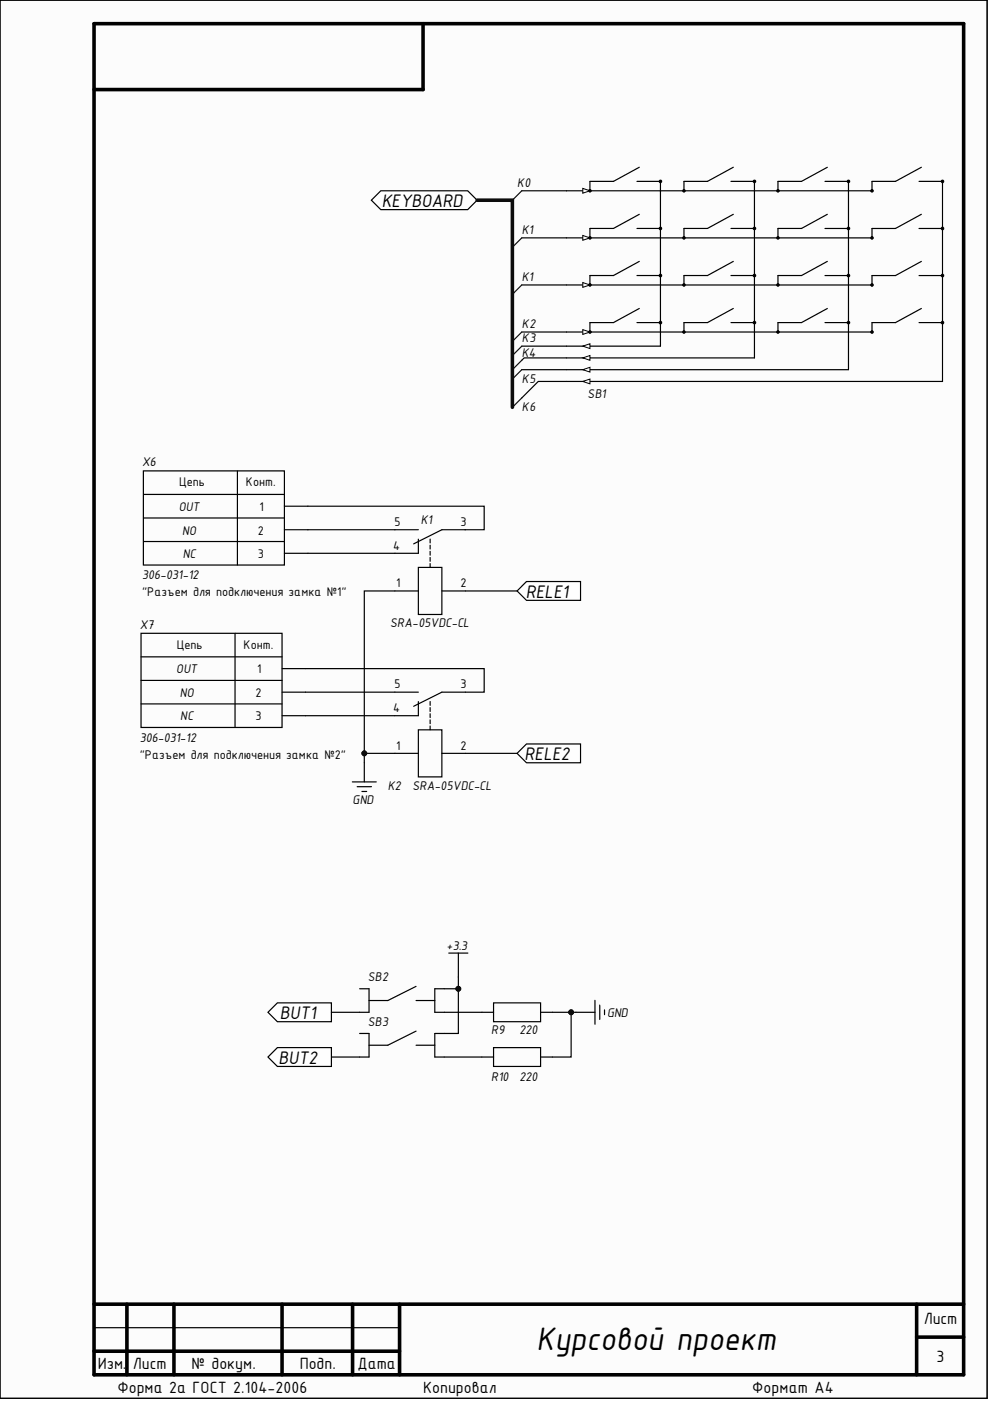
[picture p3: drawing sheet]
<svg xmlns="http://www.w3.org/2000/svg" width="210mm" height="297mm" viewBox="0 0 210 297" stroke-linecap="round" stroke-linejoin="round" font-family="sans-serif">
<path d="M0 0h209.3v296.5h-209.3z" fill-rule="evenodd" fill="#fcfcfc"/>
<path d="M0 0h209.3v296.5h-209.3z" fill="none" stroke="#000" stroke-width=".21"/>
<path d="M0 0h209.3v296.5h-209.3z" fill-rule="evenodd" fill="#fcfcfc"/>
<path d="M0 0h209.3v296.5h-209.3z" fill="none" stroke="#000" stroke-width=".21"/>
<path d="M19.9 5h184.4v286.5h-184.4zM89.7 5v14h-69.8M19.9 276.5h184.4M26.9 276.5v15M36.9 276.5v15M59.8 276.5v15M74.8 276.5v15M84.7 276.5v15M194.3 276.5v15M19.9 286.5h64.8M194.3 283.5h10" fill="none" stroke="#000" stroke-width=".76"/>
<path d="M0 0h209.3v296.5h-209.3zM19.9 281.5h64.8" fill="none" stroke="#000" stroke-width=".25"/>
<path d="M110.6 40.5l-2 2M110.6 50.4l-2 2M110.6 60.4l-2 2M110.6 70.4l-2 2M110.6 73.4l-2 2M110.6 76.4l-2 2M110.6 78.4l-2 2M110.6 84.4l-2 2" fill="none" stroke="#0e0e0e" stroke-width=".25"/>
<path d="M80.7 40.5h18.5l2 2-2 1.9h-18.5l-2-1.9z" fill-rule="evenodd" fill="#fefefe"/>
<g fill="none" stroke="#000" stroke-width=".25">
<path d="M135.1 38.5h4.9v34.9h-14.9M135.5 35.5l-5.4 3h-5v2M155 38.5h5v37.4h-34.9M155.5 35.5l-5.5 3h-5v2M174.9 38.5h5v39.9h-54.8M175.4 35.5l-5.5 3h-5v2M194.9 38.5h4.9v42.4h-74.7M195.3 35.5l-5.4 3h-5v2h-64.8M80.7 40.5h18.5l2 2-2 1.9h-18.5l-2-1.9zM135.1 48.4h4.9M135.1 58.4h4.9M135.5 45.4l-5.4 3h-5v2"/>
<path d="M135.5 55.4l-5.4 3h-5v2h59.8v-2h5l5.4-3M155 48.4h5M155 58.4h5M155.5 45.4l-5.5 3h-5v2M155.5 55.4l-5.5 3h-5v2M174.9 48.4h5M174.9 58.4h5M175.4 45.4l-5.5 3h-5v2M175.4 55.4l-5.5 3h-5v2M194.9 48.4h4.9M194.9 58.4h4.9M195.3 45.4l-5.4 3h-5v2h-59.8"/>
<path d="M135.1 68.4h4.9M135.5 65.4l-5.4 3h-5v2h59.8v-2h5l5.4-3M155 68.4h5M155.5 65.4l-5.5 3h-5v2M174.9 68.4h5M175.4 65.4l-5.5 3h-5v2M194.9 68.4h4.9"/>
<circle cx="140" cy="38.5" r=".25"/>
<circle cx="160" cy="38.5" r=".25"/>
<circle cx="179.9" cy="38.5" r=".25"/>
<circle cx="199.8" cy="38.5" r=".25"/>
<circle cx="125.1" cy="40.5" r=".25"/>
<circle cx="125.1" cy="50.4" r=".25"/>
<circle cx="140" cy="58.4" r=".25"/>
<circle cx="140" cy="48.4" r=".25"/>
<circle cx="145" cy="40.5" r=".25"/>
<circle cx="145" cy="50.4" r=".25"/>
<circle cx="160" cy="58.4" r=".25"/>
<circle cx="160" cy="48.4" r=".25"/>
<circle cx="164.9" cy="40.5" r=".25"/>
<circle cx="164.9" cy="50.4" r=".25"/>
<circle cx="179.9" cy="48.4" r=".25"/>
<circle cx="179.9" cy="58.4" r=".25"/>
<circle cx="184.9" cy="40.5" r=".25"/>
<circle cx="184.9" cy="50.4" r=".25"/>
<circle cx="199.8" cy="48.4" r=".25"/>
<circle cx="199.8" cy="58.4" r=".25"/>
<circle cx="125.1" cy="60.4" r=".25"/>
<circle cx="125.1" cy="70.4" r=".25"/>
<circle cx="140" cy="68.4" r=".25"/>
<circle cx="145" cy="60.4" r=".25"/>
<circle cx="145" cy="70.4" r=".25"/>
<circle cx="160" cy="68.4" r=".25"/>
<circle cx="164.9" cy="60.4" r=".25"/>
<circle cx="164.9" cy="70.4" r=".25"/>
<circle cx="179.9" cy="68.4" r=".25"/>
<circle cx="184.9" cy="60.4" r=".25"/>
<circle cx="184.9" cy="70.4" r=".25"/>
<circle cx="199.8" cy="68.4" r=".25"/>
</g>
<g fill="#000">
<circle cx="140" cy="38.5" r=".25"/>
<circle cx="160" cy="38.5" r=".25"/>
<circle cx="179.9" cy="38.5" r=".25"/>
<circle cx="199.8" cy="38.5" r=".25"/>
<circle cx="125.1" cy="40.5" r=".25"/>
<circle cx="125.1" cy="50.4" r=".25"/>
<circle cx="140" cy="58.4" r=".25"/>
<circle cx="140" cy="48.4" r=".25"/>
<circle cx="145" cy="40.5" r=".25"/>
<circle cx="145" cy="50.4" r=".25"/>
<circle cx="160" cy="58.4" r=".25"/>
<circle cx="160" cy="48.4" r=".25"/>
<circle cx="164.9" cy="40.5" r=".25"/>
<circle cx="164.9" cy="50.4" r=".25"/>
<circle cx="179.9" cy="48.4" r=".25"/>
<circle cx="179.9" cy="58.4" r=".25"/>
<circle cx="184.9" cy="40.5" r=".25"/>
<circle cx="184.9" cy="50.4" r=".25"/>
<circle cx="199.8" cy="48.4" r=".25"/>
<circle cx="199.8" cy="58.4" r=".25"/>
<circle cx="125.1" cy="60.4" r=".25"/>
<circle cx="125.1" cy="70.4" r=".25"/>
<circle cx="140" cy="68.4" r=".25"/>
<circle cx="145" cy="60.4" r=".25"/>
<circle cx="145" cy="70.4" r=".25"/>
<circle cx="160" cy="68.4" r=".25"/>
<circle cx="164.9" cy="60.4" r=".25"/>
<circle cx="164.9" cy="70.4" r=".25"/>
<circle cx="179.9" cy="68.4" r=".25"/>
<circle cx="184.9" cy="60.4" r=".25"/>
<circle cx="184.9" cy="70.4" r=".25"/>
<circle cx="199.8" cy="68.4" r=".25"/>
</g>
<path d="M123.6 39.9l1.5 .6-1.5 .5z" fill="#fbfbfb"/>
<path d="M123.6 39.9l1.5 .6-1.5 .5z" fill="none" stroke="#000" stroke-width=".21"/>
<path d="M120.1 50.4h5" fill="none" stroke="#000" stroke-width=".25"/>
<path d="M123.6 49.9l1.5 .5-1.5 .5z" fill="#fbfbfb"/>
<path d="M123.6 49.9l1.5 .5-1.5 .5z" fill="none" stroke="#000" stroke-width=".21"/>
<path d="M120.1 60.4h5" fill="none" stroke="#000" stroke-width=".25"/>
<path d="M123.6 59.9l1.5 .5-1.5 .5z" fill="#fbfbfb"/>
<path d="M123.6 59.9l1.5 .5-1.5 .5z" fill="none" stroke="#000" stroke-width=".21"/>
<path d="M120.1 70.4h5" fill="none" stroke="#000" stroke-width=".25"/>
<path d="M123.6 69.9l1.5 .5-1.5 .5z" fill="#fbfbfb"/>
<path d="M123.6 69.9l1.5 .5-1.5 .5z" fill="none" stroke="#000" stroke-width=".21"/>
<path d="M120.1 73.4h5" fill="none" stroke="#000" stroke-width=".25"/>
<path d="M123.6 73.4l1.5-.5v1z" fill="#fbfbfb"/>
<path d="M123.6 73.4l1.5-.5v1z" fill="none" stroke="#000" stroke-width=".21"/>
<path d="M120.1 75.9h5" fill="none" stroke="#000" stroke-width=".25"/>
<path d="M123.6 75.9l1.5-.5v1z" fill="#fbfbfb"/>
<path d="M123.6 75.9l1.5-.5v1z" fill="none" stroke="#000" stroke-width=".21"/>
<path d="M120.1 78.4h5" fill="none" stroke="#000" stroke-width=".25"/>
<path d="M123.6 78.4l1.5-.5v1z" fill="#fbfbfb"/>
<path d="M123.6 78.4l1.5-.5v1z" fill="none" stroke="#000" stroke-width=".21"/>
<path d="M120.1 80.9h5" fill="none" stroke="#000" stroke-width=".25"/>
<path d="M123.6 80.9l1.5-.5v1z" fill="#fbfbfb"/>
<path d="M123.6 80.9l1.5-.5v1z" fill="none" stroke="#000" stroke-width=".21"/>
<g fill="none" stroke="#000" stroke-width=".25">
<path d="M30.4 99.8h29.9v20h-29.9zM50.3 99.8v20M30.4 104.8h29.9M30.4 109.8h29.9M30.4 114.8h29.9M60.3 107.3h5M60.3 112.3h5M60.3 117.3h5M83.7 112.3h5M88.7 114.3v3h-5M91.2 114.3v.8M91.2 115.6v.8"/>
<path d="M91.2 116.9v.8M91.2 118.2v.8M91.2 119.5v.8M98.7 112.3h-5l-6 3M29.9 134.3h29.9v19.9h-29.9zM29.9 139.3h29.9M49.8 134.3v19.9M83.7 125.3h5M88.7 120.3h5v10h-5zM93.7 125.3h5M29.9 144.3h29.9M29.9 149.2h29.9"/>
<path d="M59.8 151.7h5M59.8 146.8h5M59.8 141.8h5M83.7 159.7h5M83.7 146.8h5M88.7 154.7h5v10h-5zM88.7 148.7v3h-5M91.2 148.7v.8M91.2 150v.8M91.2 151.3v.8M91.2 152.6v.8M91.2 153.9v.8"/>
<path d="M93.7 159.7h5M98.7 146.8h-5l-6 2.9M74.7 165.8h5.1M75.7 166.8h3.1M76.7 167.8h1M77.2 161.7v4.1M76.2 209.6h2v5h-2M76.2 219.1h2v5h-2M88.2 209.1l-6 3h-4M88.2 212.1h4M88.2 218.6l-6 3h-4M94.2 209.6h-2v5h2"/>
<path d="M94.2 219.1h-2v5h2M95.2 202.1h4M97.2 202.1v5M102.2 214.6h2.4M104.6 212.6h10v4h-10zM114.6 214.6h2.5M122.1 214.6h4M126.1 212.1v5.1M127.2 213.1v3M128.2 214.1v1M88.2 221.6h4M102.2 224.1h2.4"/>
<path d="M104.6 222.1h10v4h-10zM114.6 224.1h2.5"/>
</g>
<path d="M111.6 123.3h11.5v4h-11.5l-2-2z" fill-rule="evenodd" fill="#fefefe"/>
<path d="M111.6 123.3h11.5v4h-11.5l-2-2z" fill="none" stroke="#000" stroke-width=".25"/>
<path d="M109.6 159.7l2-2h11.5v4h-11.5z" fill-rule="evenodd" fill="#fefefe"/>
<path d="M109.6 159.7l2-2h11.5v4h-11.5z" fill="none" stroke="#000" stroke-width=".25"/>
<path d="M58.8 212.6h11.5v4h-11.5l-2-2z" fill-rule="evenodd" fill="#fefefe"/>
<path d="M58.8 212.6h11.5v4h-11.5l-2-2z" fill="none" stroke="#000" stroke-width=".25"/>
<path d="M58.8 222.1h11.5v4h-11.5l-2-2z" fill-rule="evenodd" fill="#fefefe"/>
<path d="M117.1 214.6h5M58.8 222.1h11.5v4h-11.5l-2-2z" fill="none" stroke="#000" stroke-width=".25"/>
<circle cx="121.1" cy="214.6" r=".51" fill="#0e0e0e"/>
<circle cx="121.1" cy="214.6" r=".51" fill="none" stroke="#0e0e0e" stroke-width=".21"/>
<path d="M101.2 42.5h7.4v43.9" fill="none" stroke="#0e0e0e" stroke-width=".76"/>
<path d="M65.3 117.3h18.4M65.3 112.3h18.4M65.3 107.3h37.4v5h-4M64.8 151.7h18.9M64.8 146.8h18.9M64.8 141.8h37.9v5h-4M83.7 159.7h-6.5v2M70.3 214.6h5.9M70.3 224.1h5.9" fill="none" stroke="#000" stroke-width=".25"/>
<circle cx="77.2" cy="159.7" r=".51" fill="#0e0e0e"/>
<circle cx="77.2" cy="159.7" r=".51" fill="none" stroke="#0e0e0e" stroke-width=".21"/>
<path d="M83.7 125.3h-6.5v34.4" fill="none" stroke="#000" stroke-width=".25"/>
<circle cx="77.2" cy="159.7" r=".51" fill="#0e0e0e"/>
<circle cx="77.2" cy="159.7" r=".51" fill="none" stroke="#0e0e0e" stroke-width=".21"/>
<path d="M97.2 207.1v12h-3M94.2 224.1h8" fill="none" stroke="#000" stroke-width=".25"/>
<circle cx="97.2" cy="209.6" r=".51" fill="#0e0e0e"/>
<circle cx="97.2" cy="209.6" r=".51" fill="none" stroke="#0e0e0e" stroke-width=".21"/>
<path d="M94.2 214.6h8M94.2 209.6h3" fill="none" stroke="#000" stroke-width=".25"/>
<circle cx="97.2" cy="209.6" r=".51" fill="#0e0e0e"/>
<circle cx="97.2" cy="209.6" r=".51" fill="none" stroke="#0e0e0e" stroke-width=".21"/>
<path d="M110.6 50.4h9.5M110.6 40.5h9.5M110.6 78.4h9.5M110.6 73.4h9.5M110.6 70.4h9.5M110.6 60.4h9.5M120.1 75.9h-9l-.5 .5M120.1 80.9h-6l-3.5 3.5M98.7 125.3h10.9M98.7 159.7h10.9M121.1 214.6v9.5h-4" fill="none" stroke="#000" stroke-width=".25"/>
<circle cx="121.1" cy="214.6" r=".51" fill="#0e0e0e"/>
<circle cx="121.1" cy="214.6" r=".51" fill="none" stroke="#0e0e0e" stroke-width=".21"/>
<text font-size="7.5" x="113.8" y="286.2">Курсовой проект</text>
<g font-size="4.2">
<text x="80.9" y="43.9">KEYBOARD</text>
<text x="111.5" y="126.8">RELE1</text>
<text x="111.2" y="161.2">RELE2</text>
<text x="59.3" y="216.1">BUT1</text>
<text x="59.1" y="225.6">BUT2</text>
</g>
<g font-size="3.7">
<text x="195.9" y="280.8">Лист</text>
<text x="20.8" y="290.3">Изм.</text>
<text x="28.2" y="290.3">Лист</text>
<text x="40.6" y="290.3">№ докум.</text>
<text x="63.5" y="290.3">Подп.</text>
<text x="75.8" y="290.3">Дата</text>
<text x="198.6" y="288.8">3</text>
<text x="24.9" y="295.3">Форма 2а ГОСТ 2.104-2006</text>
<text x="89.7" y="295.3">Копировал</text>
<text x="159.5" y="295.3">Формат А4</text>
</g>
<g font-size="2.9">
<text x="109.6" y="39.7">K0</text>
<text x="110.6" y="49.7">K1</text>
<text x="110.6" y="59.7">K1</text>
<text x="110.6" y="69.6">K2</text>
<text x="110.6" y="72.6">K3</text>
<text x="110.6" y="75.6">K4</text>
<text x="110.6" y="81.1">K5</text>
<text x="110.6" y="87.1">K6</text>
<text x="124.6" y="84.4">SB1</text>
<text x="30.1" y="98.8">X6</text>
<text x="38" y="103.1">Цепь</text>
<text x="52.2" y="103.1">Конт.</text>
<text x="37.9" y="108.4">OUT</text>
<text x="38.7" y="113.3">NO</text>
<text x="54.7" y="113.3">2</text>
<text x="55" y="108.4">1</text>
<text x="83.6" y="111.6">5</text>
<text x="89.2" y="111.1">K1</text>
<text x="97.6" y="111.6">3</text>
<text x="38.7" y="118.3">NC</text>
<text x="54.7" y="118.3">3</text>
<text x="83.4" y="116.6">4</text>
<text x="30.1" y="122.8">306-031-12</text>
<text x="84" y="124.5">1</text>
<text x="97.6" y="124.5">2</text>
<text x="30.1" y="126.4">&quot;Разъем для подключения замка №1&quot;</text>
<text x="29.6" y="133.3">X7</text>
<text x="37.5" y="137.5">Цепь</text>
<text x="51.6" y="137.5">Конт.</text>
<text x="82.7" y="133">SRA-05VDC-CL</text>
<text x="37.4" y="142.8">OUT</text>
<text x="54.5" y="142.8">1</text>
<text x="38.1" y="147.7">NO</text>
<text x="54.2" y="147.7">2</text>
<text x="83.6" y="146">5</text>
<text x="97.6" y="146">3</text>
<text x="38.2" y="152.7">NC</text>
<text x="54.2" y="152.7">3</text>
<text x="83.4" y="151">4</text>
<text x="29.6" y="160.8">&quot;Разъем для подключения замка №2&quot;</text>
<text x="29.6" y="157.3">306-031-12</text>
<text x="84" y="159">1</text>
<text x="97.6" y="159">2</text>
<text x="82.2" y="167.4">K2</text>
<text x="87.4" y="167.5">SRA-05VDC-CL</text>
<text x="74.8" y="170.6">GND</text>
<text x="94.7" y="201.3">+3.3</text>
<text x="78" y="208.1">SB2</text>
<text x="128.7" y="215.6">GND</text>
<text x="78" y="217.6">SB3</text>
<text x="104.1" y="219.3">R9</text>
<text x="110.1" y="219.3">220</text>
<text x="104.1" y="229.3">R10</text>
<text x="110.1" y="229.3">220</text>
</g>
</svg>
